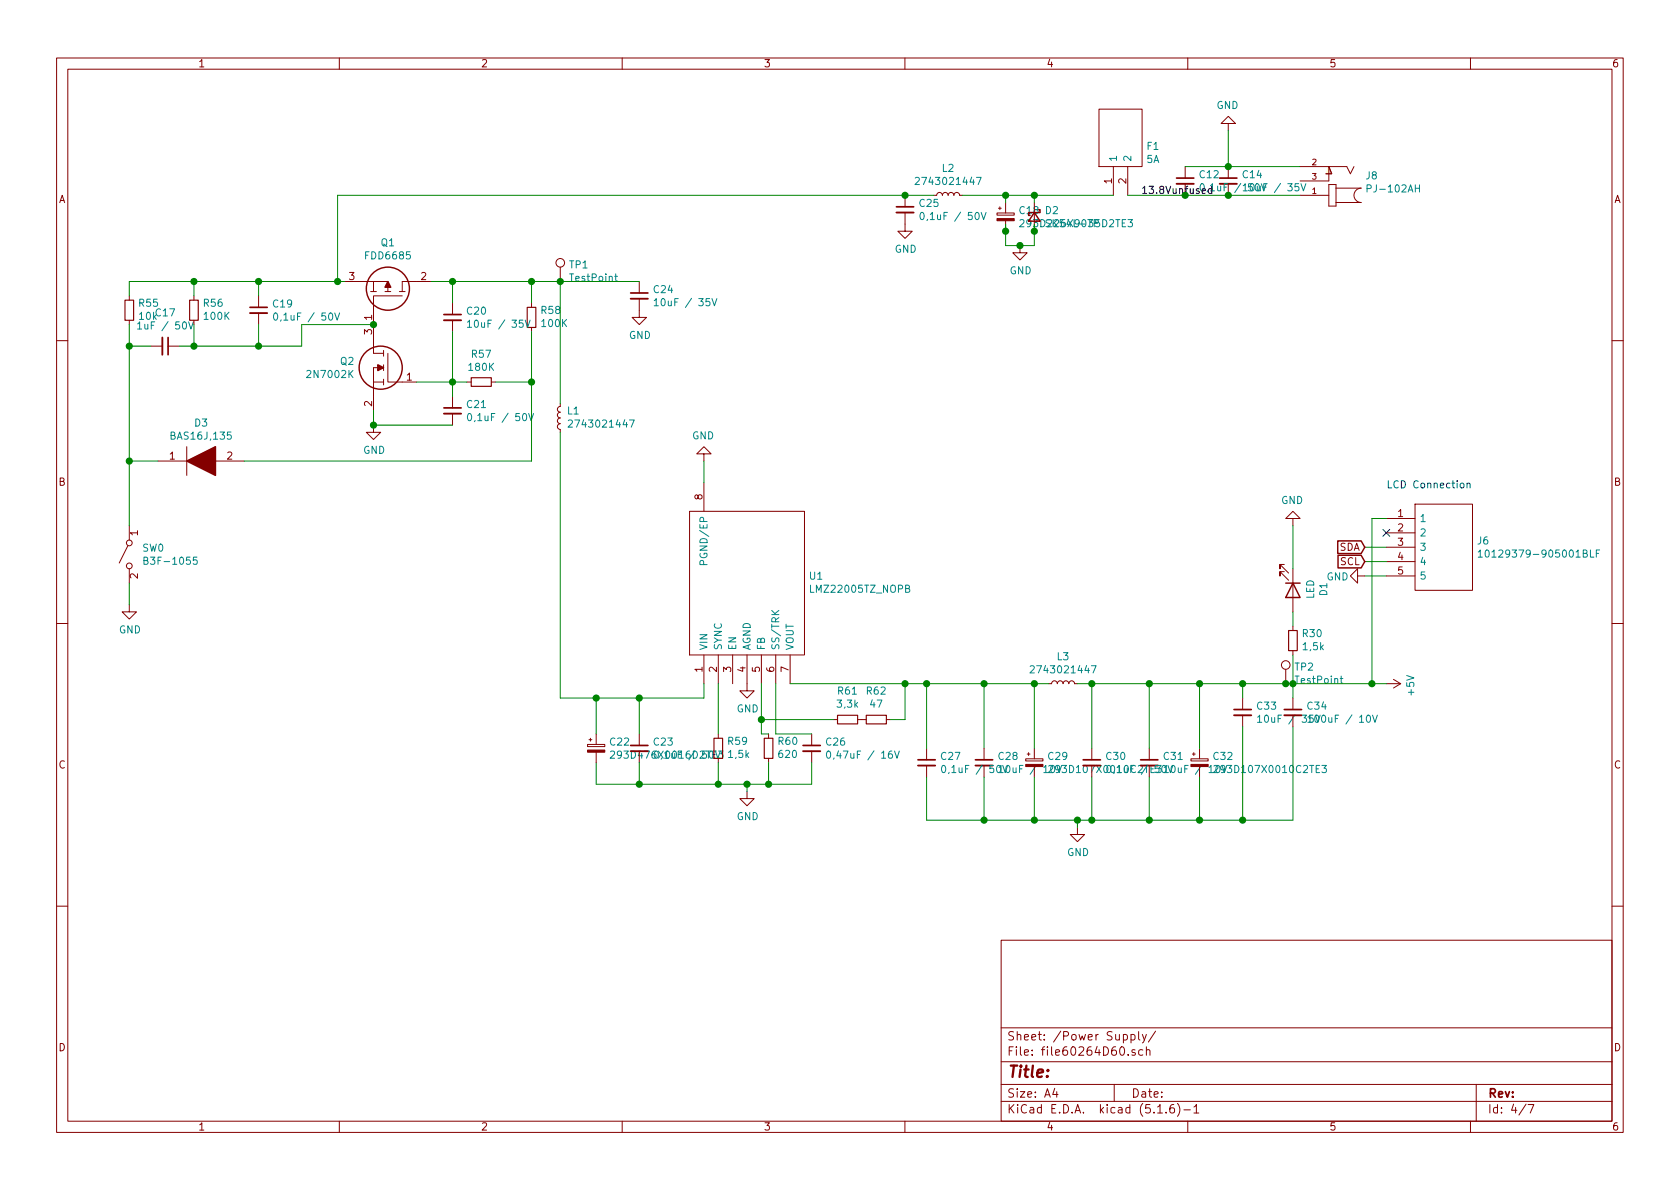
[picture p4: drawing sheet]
EESchema Schematic File Version 4
EELAYER 30 0
EELAYER END
$Descr A4 11693 8268
encoding utf-8
Sheet 4 7
Title ""
Date ""
Rev ""
Comp ""
Comment1 ""
Comment2 ""
Comment3 ""
Comment4 ""
$EndDescr
$Comp
L Device:LED D1
U 1 1
P 9000 4100
F 0 "D1" H 8993 4317 50  0000 C CNN
F 1 "LED" H 8993 4226 50  0000 C CNN
F 2 "LED_THT:LED_D5.0mm" H 9000 4100 50  0001 C CNN
F 3 "~" H 9000 4100 50  0001 C CNN
	1    9000 4100
	0    1    1    0   
$EndComp
$Comp
L SamacSys_Parts:65600001009 F1
U 1 1
P 7750 1350
F 0 "F1" V 8088 1122 50  0000 R CNN
F 1 "5A" V 7997 1122 50  0000 R CNN
F 2 "65600001009" H 8400 1450 50  0001 L CNN
F 3 "http://m.littelfuse.com/~/media/electronics/datasheets/fuse_blocks/littelfuse_fuse_block_656_datasheet.pdf.pdf" H 8400 1350 50  0001 L CNN
F 4 "Littelfuse 10A Base Mount Fuse Holder for mini Fuse, 250V" H 8400 1250 50  0001 L CNN "Description"
F 5 "12" H 8400 1150 50  0001 L CNN "Height"
F 6 "576-65600001009" H 8400 1050 50  0001 L CNN "Mouser Part Number"
F 7 "https://www.mouser.co.uk/ProductDetail/Littelfuse/65600001009/?qs=jPWcQx%2F5bayV8exo4hnGjg%3D%3D" H 8400 950 50  0001 L CNN "Mouser Price/Stock"
F 8 "LITTELFUSE" H 8400 850 50  0001 L CNN "Manufacturer_Name"
F 9 "65600001009" H 8400 750 50  0001 L CNN "Manufacturer_Part_Number"
	1    7750 1350
	0    -1   -1   0   
$EndComp
$Comp
L CUI_Devices:PJ-102AH J8
U 1 1
P 9250 1250
F 0 "J8" H 8998 1217 50  0000 R CNN
F 1 "PJ-102AH" H 8998 1308 50  0000 R CNN
F 2 "CUI_PJ-102AH" H 9250 1250 50  0001 L BNN
F 3 "" H 9250 1250 50  0001 L BNN
F 4 "Manufacturer recommendations" H 9250 1250 50  0001 L BNN "STANDARD"
F 5 "CUI INC" H 9250 1250 50  0001 L BNN "MANUFACTURER"
F 6 "1.02" H 9250 1250 50  0001 L BNN "PART_REV"
F 7 "CUI Devices" H 9250 1250 50  0001 C CNN "Manufacturer_Name"
F 8 "PJ-102AH" H 9250 1250 50  0001 C CNN "Manufacturer_Part_Number"
F 9 "490-PJ-102AH" H 9250 1250 50  0001 C CNN "Mouser Part Number"
	1    9250 1250
	-1   0    0    1   
$EndComp
Text Label 8450 1350 2    50   ~ 0
13.8Vunfused
$Comp
L Device:C_Small C12
U 1 1
P 8250 1250
F 0 "C12" H 8342 1296 50  0000 L CNN
F 1 "0,1uF / 50V" H 8342 1205 50  0000 L CNN
F 2 "Capacitor_SMD:C_0805_2012Metric_Pad1.15x1.40mm_HandSolder" H 8250 1250 50  0001 C CNN
F 3 "~" H 8250 1250 50  0001 C CNN
F 4 "C49678" H 8250 1250 50  0001 C CNN "LCSC"
F 5 "Samsung Electro-Mechanics" H 8250 1250 50  0001 C CNN "Manufacturer_Name"
F 6 "CL21B104KBCSFNC" H 8250 1250 50  0001 C CNN "Manufacturer_Part_Number"
F 7 "187-CL21B104KBCSFNC" H 8250 1250 50  0001 C CNN "Mouser Part Number"
	1    8250 1250
	1    0    0    -1  
$EndComp
$Comp
L Device:C_Small C14
U 1 1
P 8550 1250
F 0 "C14" H 8642 1296 50  0000 L CNN
F 1 "10uF / 35V" H 8642 1205 50  0000 L CNN
F 2 "Capacitor_SMD:C_0805_2012Metric_Pad1.15x1.40mm_HandSolder" H 8550 1250 50  0001 C CNN
F 3 "~" H 8550 1250 50  0001 C CNN
F 4 "Samsung Electro-Mechanics" H 8550 1250 50  0001 C CNN "Manufacturer_Name"
F 5 "CL21A106KAYNNNE" H 8550 1250 50  0001 C CNN "Manufacturer_Part_Number"
F 6 "187-CL21A106KAYNNNE" H 8550 1250 50  0001 C CNN "Mouser Part Number"
F 7 "C15850" H 8550 1250 50  0001 C CNN "LCSC"
	1    8550 1250
	1    0    0    -1  
$EndComp
$Comp
L Device:R_Small R30
U 1 1
P 9000 4450
F 0 "R30" H 8941 4404 50  0000 R CNN
F 1 "1,5k" H 8941 4495 50  0000 R CNN
F 2 "Resistor_SMD:R_0805_2012Metric_Pad1.15x1.40mm_HandSolder" H 9000 4450 50  0001 C CNN
F 3 "~" H 9000 4450 50  0001 C CNN
F 4 "C4310" H 9000 4450 50  0001 C CNN "LCSC"
F 5 "Vishay" H 9000 4450 50  0001 C CNN "Manufacturer_Name"
F 6 "CRCW08051K50FKEA" H 9000 4450 50  0001 C CNN "Manufacturer_Part_Number"
F 7 "71-CRCW0805-1.5K-E3" H 9000 4450 50  0001 C CNN "Mouser Part Number"
	1    9000 4450
	-1   0    0    1   
$EndComp
$Comp
L power:GND #PWR0153
U 1 1
P 9000 3650
F 0 "#PWR0153" H 9000 3400 50  0001 C CNN
F 1 "GND" H 9005 3477 50  0000 C CNN
F 2 "" H 9000 3650 50  0001 C CNN
F 3 "" H 9000 3650 50  0001 C CNN
	1    9000 3650
	-1   0    0    1   
$EndComp
$Comp
L Device:D_Schottky_Small D2
U 1 1
P 7200 1500
F 0 "D2" V 7154 1570 50  0000 L CNN
F 1 "SK54L-TP" V 7245 1570 50  0000 L CNN
F 2 "DIOM7959X262N" H 7700 1650 50  0001 L CNN
F 3 "" H 7700 1550 50  0001 L CNN
F 4 "Schottky Diodes & Rectifiers 40V, 5A" H 7700 1450 50  0001 L CNN "Description"
F 5 "2.62" H 7700 1350 50  0001 L CNN "Height"
F 6 "833-SK54L-TP" H 7700 1250 50  0001 L CNN "Mouser Part Number"
F 7 "https://www.mouser.co.uk/ProductDetail/Micro-Commercial-Components-MCC/SK54L-TP?qs=SdqRYZZ9IxBZuq1kv9ox2w%3D%3D" H 7700 1150 50  0001 L CNN "Mouser Price/Stock"
F 8 "Micro Commercial Components (MCC)" H 7700 1050 50  0001 L CNN "Manufacturer_Name"
F 9 "SK54L-TP" H 7700 950 50  0001 L CNN "Manufacturer_Part_Number"
	1    7200 1500
	0    1    1    0   
$EndComp
Wire Wire Line
	8250 1350 8550 1350
Connection ~ 8550 1350
Wire Wire Line
	8550 1350 9050 1350
Wire Wire Line
	7850 1350 8250 1350
Connection ~ 8250 1350
Wire Wire Line
	8250 1150 8550 1150
Wire Wire Line
	8550 1150 9050 1150
Connection ~ 8550 1150
$Comp
L power:GND #PWR0168
U 1 1
P 8550 900
F 0 "#PWR0168" H 8550 650 50  0001 C CNN
F 1 "GND" H 8555 727 50  0000 C CNN
F 2 "" H 8550 900 50  0001 C CNN
F 3 "" H 8550 900 50  0001 C CNN
	1    8550 900 
	-1   0    0    1   
$EndComp
Wire Wire Line
	8550 900  8550 1150
$Comp
L Device:CP_Small C18
U 1 1
P 7000 1500
F 0 "C18" H 7088 1546 50  0000 L CNN
F 1 "293D226X9035D2TE3" H 7088 1455 50  0000 L CNN
F 2 "CAPPM7343X310N" H 7350 1550 50  0001 L CNN
F 3 "http://www.vishay.com/doc?40002" H 7350 1450 50  0001 L CNN
F 4 "Solid Tantalum Surface Mount Chip Capacitors TANTAMOUNT(TM), Molded Case, Standard Industrial Grade" H 7350 1350 50  0001 L CNN "Description"
F 5 "3.1" H 7350 1250 50  0001 L CNN "Height"
F 6 "74-293D226X9035D2TE3" H 7350 1150 50  0001 L CNN "Mouser Part Number"
F 7 "https://www.mouser.co.uk/ProductDetail/Vishay-Sprague/293D226X9035D2TE3?qs=CH3Q5FKf4qA53jIcx1u4FA%3D%3D" H 7350 1050 50  0001 L CNN "Mouser Price/Stock"
F 8 "Vishay" H 7350 950 50  0001 L CNN "Manufacturer_Name"
F 9 "293D226X9035D2TE3" H 7350 850 50  0001 L CNN "Manufacturer_Part_Number"
F 10 "" H 7000 1500 50  0001 C CNN "LCSC"
	1    7000 1500
	1    0    0    -1  
$EndComp
$Comp
L power:GND #PWR0147
U 1 1
P 7100 1700
F 0 "#PWR0147" H 7100 1450 50  0001 C CNN
F 1 "GND" H 7105 1527 50  0000 C CNN
F 2 "" H 7100 1700 50  0001 C CNN
F 3 "" H 7100 1700 50  0001 C CNN
	1    7100 1700
	1    0    0    -1  
$EndComp
$Comp
L Device:L_Small L2
U 1 1
P 6600 1350
F 0 "L2" V 6785 1350 50  0000 C CNN
F 1 "2743021447" V 6694 1350 50  0000 C CNN
F 2 "2743021447" H 7250 1450 50  0001 L CNN
F 3 "" H 7250 1350 50  0001 L CNN
F 4 "Fair-Rite Ferrite Bead, 9.6 x 3.05 x 2.85mm (SMD), 56 impedance at 25 MHz, 95 impedance at 100 MHz" H 7250 1250 50  0001 L CNN "Description"
F 5 "3.05" H 7250 1150 50  0001 L CNN "Height"
F 6 "623-2743021447LF" H 7250 1050 50  0001 L CNN "Mouser Part Number"
F 7 "https://www.mouser.co.uk/ProductDetail/Fair-Rite/2743021447?qs=X2DWwR3nihDKojK28bsY%252Bw%3D%3D" H 7250 950 50  0001 L CNN "Mouser Price/Stock"
F 8 "Fair-Rite" H 7250 850 50  0001 L CNN "Manufacturer_Name"
F 9 "2743021447" H 7250 750 50  0001 L CNN "Manufacturer_Part_Number"
	1    6600 1350
	0    -1   -1   0   
$EndComp
Wire Wire Line
	6700 1350 7000 1350
Connection ~ 7000 1350
Wire Wire Line
	7200 1550 7200 1600
Wire Wire Line
	7000 1400 7000 1350
Wire Wire Line
	7000 1350 7200 1350
Wire Wire Line
	7200 1400 7200 1350
Connection ~ 7200 1350
Wire Wire Line
	7200 1350 7750 1350
Wire Wire Line
	7000 1700 7100 1700
Wire Wire Line
	7200 1600 7200 1700
Wire Wire Line
	7200 1700 7100 1700
Connection ~ 7200 1600
Connection ~ 7100 1700
Wire Wire Line
	7000 1550 7000 1600
Connection ~ 7000 1600
Wire Wire Line
	7000 1600 7000 1700
$Comp
L Device:C_Small C25
U 1 1
P 6300 1450
F 0 "C25" H 6392 1496 50  0000 L CNN
F 1 "0,1uF / 50V" H 6392 1405 50  0000 L CNN
F 2 "Capacitor_SMD:C_0805_2012Metric_Pad1.15x1.40mm_HandSolder" H 6300 1450 50  0001 C CNN
F 3 "~" H 6300 1450 50  0001 C CNN
F 4 "C49678" H 6300 1450 50  0001 C CNN "LCSC"
F 5 "Samsung Electro-Mechanics" H 6300 1450 50  0001 C CNN "Manufacturer_Name"
F 6 "CL21B104KBCSFNC" H 6300 1450 50  0001 C CNN "Manufacturer_Part_Number"
F 7 "187-CL21B104KBCSFNC" H 6300 1450 50  0001 C CNN "Mouser Part Number"
	1    6300 1450
	1    0    0    -1  
$EndComp
Wire Wire Line
	6300 1350 6500 1350
$Comp
L power:GND #PWR0169
U 1 1
P 6300 1550
F 0 "#PWR0169" H 6300 1300 50  0001 C CNN
F 1 "GND" H 6305 1377 50  0000 C CNN
F 2 "" H 6300 1550 50  0001 C CNN
F 3 "" H 6300 1550 50  0001 C CNN
	1    6300 1550
	1    0    0    -1  
$EndComp
$Comp
L SamacSys_Parts:FDD6685 Q1
U 1 1
P 2600 2250
F 0 "Q1" V 3167 2350 50  0000 C CNN
F 1 "FDD6685" V 3076 2350 50  0000 C CNN
F 2 "FQD1N80TM" H 3050 2200 50  0001 L CNN
F 3 "http://www.onsemi.com/pub/Collateral/FDD6685-D.PDF" H 3050 2100 50  0001 L CNN
F 4 "Fairchild FDD6685 P-channel MOSFET Transistor, 11 A, -30 V, 3-Pin TO-252" H 3050 2000 50  0001 L CNN "Description"
F 5 "2.39" H 3050 1900 50  0001 L CNN "Height"
F 6 "512-FDD6685" H 3050 1800 50  0001 L CNN "Mouser Part Number"
F 7 "https://www.mouser.co.uk/ProductDetail/ON-Semiconductor-Fairchild/FDD6685?qs=lOBONITtCKxDT3dikVb2%252Bg%3D%3D" H 3050 1700 50  0001 L CNN "Mouser Price/Stock"
F 8 "ON Semiconductor" H 3050 1600 50  0001 L CNN "Manufacturer_Name"
F 9 "FDD6685" H 3050 1500 50  0001 L CNN "Manufacturer_Part_Number"
F 10 "C10866" H 2600 2250 50  0001 C CNN "LCSC"
	1    2600 2250
	0    1    -1   0   
$EndComp
$Comp
L SamacSys_Parts:2N7002K Q2
U 1 1
P 2900 2650
F 0 "Q2" H 3330 2796 50  0000 L CNN
F 1 "2N7002K" H 3330 2705 50  0000 L CNN
F 2 "SOT95P240X120-3N" H 3350 2600 50  0001 L CNN
F 3 "https://componentsearchengine.com/Datasheets/2/2N7002K.pdf" H 3350 2500 50  0001 L CNN
F 4 "MOSFET, Fairchild, 2N7002K Fairchild 2N7002K N-channel MOSFET Transistor, 0.3 A, 60 V, 3-Pin SOT-23" H 3350 2400 50  0001 L CNN "Description"
F 5 "1.2" H 3350 2300 50  0001 L CNN "Height"
F 6 "512-2N7002K" H 3350 2200 50  0001 L CNN "Mouser Part Number"
F 7 "https://www.mouser.co.uk/ProductDetail/ON-Semiconductor/2N7002K/?qs=iS%252BvaFGfLorx0keKeEIrfg%3D%3D" H 3350 2100 50  0001 L CNN "Mouser Price/Stock"
F 8 "ON Semiconductor" H 3350 2000 50  0001 L CNN "Manufacturer_Name"
F 9 "2N7002K" H 3350 1900 50  0001 L CNN "Manufacturer_Part_Number"
F 10 "C116584" H 2900 2650 50  0001 C CNN "LCSC"
	1    2900 2650
	-1   0    0    -1  
$EndComp
$Comp
L power:GND #PWR0170
U 1 1
P 2600 2950
F 0 "#PWR0170" H 2600 2700 50  0001 C CNN
F 1 "GND" H 2605 2777 50  0000 C CNN
F 2 "" H 2600 2950 50  0001 C CNN
F 3 "" H 2600 2950 50  0001 C CNN
	1    2600 2950
	1    0    0    -1  
$EndComp
Wire Wire Line
	2600 2950 2600 2850
$Comp
L Device:C_Small C21
U 1 1
P 3150 2850
F 0 "C21" H 3242 2896 50  0000 L CNN
F 1 "0,1uF / 50V" H 3242 2805 50  0000 L CNN
F 2 "Capacitor_SMD:C_0805_2012Metric_Pad1.15x1.40mm_HandSolder" H 3150 2850 50  0001 C CNN
F 3 "~" H 3150 2850 50  0001 C CNN
F 4 "C49678" H 3150 2850 50  0001 C CNN "LCSC"
F 5 "Samsung Electro-Mechanics" H 3150 2850 50  0001 C CNN "Manufacturer_Name"
F 6 "CL21B104KBCSFNC" H 3150 2850 50  0001 C CNN "Manufacturer_Part_Number"
F 7 "187-CL21B104KBCSFNC" H 3150 2850 50  0001 C CNN "Mouser Part Number"
	1    3150 2850
	1    0    0    -1  
$EndComp
$Comp
L Device:R_Small R57
U 1 1
P 3350 2650
F 0 "R57" V 3154 2650 50  0000 C CNN
F 1 "180K" V 3245 2650 50  0000 C CNN
F 2 "Resistor_SMD:R_0805_2012Metric_Pad1.15x1.40mm_HandSolder" H 3350 2650 50  0001 C CNN
F 3 "~" H 3350 2650 50  0001 C CNN
F 4 "C17501" H 3350 2650 50  0001 C CNN "LCSC"
F 5 "Vishay" H 3350 2650 50  0001 C CNN "Manufacturer_Name"
F 6 "CRCW0805180KFKEAC" H 3350 2650 50  0001 C CNN "Manufacturer_Part_Number"
F 7 "71-CRCW0805180KFKEAC" H 3350 2650 50  0001 C CNN "Mouser Part Number"
	1    3350 2650
	0    1    1    0   
$EndComp
$Comp
L Device:C_Small C20
U 1 1
P 3150 2200
F 0 "C20" H 3242 2246 50  0000 L CNN
F 1 "10uF / 35V" H 3242 2155 50  0000 L CNN
F 2 "Capacitor_SMD:C_0805_2012Metric_Pad1.15x1.40mm_HandSolder" H 3150 2200 50  0001 C CNN
F 3 "~" H 3150 2200 50  0001 C CNN
F 4 "Samsung Electro-Mechanics" H 3150 2200 50  0001 C CNN "Manufacturer_Name"
F 5 "CL21A106KAYNNNE" H 3150 2200 50  0001 C CNN "Manufacturer_Part_Number"
F 6 "187-CL21A106KAYNNNE" H 3150 2200 50  0001 C CNN "Mouser Part Number"
F 7 "C15850" H 3150 2200 50  0001 C CNN "LCSC"
	1    3150 2200
	1    0    0    -1  
$EndComp
Connection ~ 3150 2650
Wire Wire Line
	3150 2650 3150 2750
Wire Wire Line
	3150 2300 3150 2650
Wire Wire Line
	3150 2650 2900 2650
Wire Wire Line
	3150 2100 3150 1950
Wire Wire Line
	3150 1950 3000 1950
Wire Wire Line
	3150 2950 2600 2950
Connection ~ 2600 2950
Wire Wire Line
	3250 2650 3150 2650
$Comp
L Device:R_Small R58
U 1 1
P 3700 2200
F 0 "R58" H 3641 2154 50  0000 R CNN
F 1 "100K" H 3641 2245 50  0000 R CNN
F 2 "Resistor_SMD:R_0805_2012Metric_Pad1.15x1.40mm_HandSolder" H 3700 2200 50  0001 C CNN
F 3 "~" H 3700 2200 50  0001 C CNN
F 4 "C17407" H 3700 2200 50  0001 C CNN "LCSC"
F 5 "Vishay" H 3700 2200 50  0001 C CNN "Manufacturer_Name"
F 6 "CRCW0805100KFKEAC" H 3700 2200 50  0001 C CNN "Manufacturer_Part_Number"
F 7 "71-CRCW0805100KFKEAC" H 3700 2200 50  0001 C CNN "Mouser Part Number"
	1    3700 2200
	-1   0    0    1   
$EndComp
Wire Wire Line
	3700 2100 3700 1950
Wire Wire Line
	3700 1950 3150 1950
Connection ~ 3150 1950
$Comp
L Connector:TestPoint TP1
U 1 1
P 3900 1950
F 0 "TP1" H 3958 2068 50  0000 L CNN
F 1 "TestPoint" H 3958 1977 50  0000 L CNN
F 2 "TestPoint:TestPoint_Pad_D3.0mm" H 4100 1950 50  0001 C CNN
F 3 "~" H 4100 1950 50  0001 C CNN
	1    3900 1950
	1    0    0    -1  
$EndComp
Wire Wire Line
	3700 1950 3900 1950
Connection ~ 3700 1950
Connection ~ 6300 1350
Wire Wire Line
	2350 1950 2400 1950
Wire Wire Line
	3700 2300 3700 2650
Wire Wire Line
	3700 2650 3450 2650
Wire Wire Line
	3700 2650 3700 3200
Connection ~ 3700 2650
$Comp
L power:GND #PWR0171
U 1 1
P 900 4200
F 0 "#PWR0171" H 900 3950 50  0001 C CNN
F 1 "GND" H 905 4027 50  0000 C CNN
F 2 "" H 900 4200 50  0001 C CNN
F 3 "" H 900 4200 50  0001 C CNN
	1    900  4200
	1    0    0    -1  
$EndComp
$Comp
L SamacSys_Parts:BAS16J,135 D3
U 1 1
P 1100 3200
F 0 "D3" H 1400 3467 50  0000 C CNN
F 1 "BAS16J,135" H 1400 3376 50  0000 C CNN
F 2 "SODFL2512X80N" H 1550 3200 50  0001 L CNN
F 3 "" H 1550 3100 50  0001 L CNN
F 4 "Diodes - General Purpose, Power, Switching Switching Diodes 1.5pF 550mW" H 1550 3000 50  0001 L CNN "Description"
F 5 "0.8" H 1550 2900 50  0001 L CNN "Height"
F 6 "771-BAS16J135" H 1550 2800 50  0001 L CNN "Mouser Part Number"
F 7 "https://www.mouser.co.uk/ProductDetail/Nexperia/BAS16J135/?qs=0kdNCY%252BdvEBmRfM%2FRnS0TQ%3D%3D" H 1550 2700 50  0001 L CNN "Mouser Price/Stock"
F 8 "Nexperia" H 1550 2600 50  0001 L CNN "Manufacturer_Name"
F 9 "BAS16J,135" H 1550 2500 50  0001 L CNN "Manufacturer_Part_Number"
	1    1100 3200
	1    0    0    -1  
$EndComp
Wire Wire Line
	1100 3200 900  3200
Wire Wire Line
	900  3200 900  3650
Connection ~ 2600 2250
Connection ~ 900  3200
$Comp
L Device:R_Small R55
U 1 1
P 900 2150
F 0 "R55" H 841 2104 50  0000 R CNN
F 1 "10k" H 841 2195 50  0000 R CNN
F 2 "Resistor_SMD:R_0805_2012Metric_Pad1.15x1.40mm_HandSolder" H 900 2150 50  0001 C CNN
F 3 "~" H 900 2150 50  0001 C CNN
F 4 "C17414" H 900 2150 50  0001 C CNN "LCSC"
F 5 "Vishay" H 900 2150 50  0001 C CNN "Manufacturer_Name"
F 6 "CRCW080510K0FKEAC" H 900 2150 50  0001 C CNN "Manufacturer_Part_Number"
F 7 "71-CRCW080510K0FKEAC" H 900 2150 50  0001 C CNN "Mouser Part Number"
	1    900  2150
	-1   0    0    1   
$EndComp
Wire Wire Line
	900  2250 900  2400
$Comp
L Device:R_Small R56
U 1 1
P 1350 2150
F 0 "R56" H 1291 2104 50  0000 R CNN
F 1 "100K" H 1291 2195 50  0000 R CNN
F 2 "Resistor_SMD:R_0805_2012Metric_Pad1.15x1.40mm_HandSolder" H 1350 2150 50  0001 C CNN
F 3 "~" H 1350 2150 50  0001 C CNN
F 4 "C17407" H 1350 2150 50  0001 C CNN "LCSC"
F 5 "Vishay" H 1350 2150 50  0001 C CNN "Manufacturer_Name"
F 6 "CRCW0805100KFKEAC" H 1350 2150 50  0001 C CNN "Manufacturer_Part_Number"
F 7 "71-CRCW0805100KFKEAC" H 1350 2150 50  0001 C CNN "Mouser Part Number"
	1    1350 2150
	-1   0    0    1   
$EndComp
$Comp
L Device:C_Small C19
U 1 1
P 1800 2150
F 0 "C19" H 1892 2196 50  0000 L CNN
F 1 "0,1uF / 50V" H 1892 2105 50  0000 L CNN
F 2 "Capacitor_SMD:C_0805_2012Metric_Pad1.15x1.40mm_HandSolder" H 1800 2150 50  0001 C CNN
F 3 "~" H 1800 2150 50  0001 C CNN
F 4 "C49678" H 1800 2150 50  0001 C CNN "LCSC"
F 5 "Samsung Electro-Mechanics" H 1800 2150 50  0001 C CNN "Manufacturer_Name"
F 6 "CL21B104KBCSFNC" H 1800 2150 50  0001 C CNN "Manufacturer_Part_Number"
F 7 "187-CL21B104KBCSFNC" H 1800 2150 50  0001 C CNN "Mouser Part Number"
	1    1800 2150
	1    0    0    -1  
$EndComp
Wire Wire Line
	1350 2250 1350 2400
Wire Wire Line
	1350 2400 1250 2400
Connection ~ 900  2400
Wire Wire Line
	900  2400 900  3200
$Comp
L Device:C_Small C17
U 1 1
P 1150 2400
F 0 "C17" V 1379 2400 50  0000 C CNN
F 1 "1uF / 50V" V 1288 2400 50  0000 C CNN
F 2 "Capacitor_SMD:C_0805_2012Metric_Pad1.15x1.40mm_HandSolder" H 1150 2400 50  0001 C CNN
F 3 "~" H 1150 2400 50  0001 C CNN
F 4 "C28323" H 1150 2400 50  0001 C CNN "LCSC"
F 5 "Samsung Electro-Mechanics" H 1150 2400 50  0001 C CNN "Manufacturer_Name"
F 6 "CL21B105KBFNNNE" H 1150 2400 50  0001 C CNN "Manufacturer_Part_Number"
F 7 "187-CL21B105KBFNNNE" H 1150 2400 50  0001 C CNN "Mouser Part Number"
	1    1150 2400
	0    1    -1   0   
$EndComp
Wire Wire Line
	1050 2400 900  2400
Wire Wire Line
	2100 2250 2100 2400
Wire Wire Line
	2100 2400 1800 2400
Wire Wire Line
	2100 2250 2600 2250
Connection ~ 1350 2400
Wire Wire Line
	1800 2250 1800 2400
Connection ~ 1800 2400
Wire Wire Line
	1800 2400 1350 2400
Wire Wire Line
	2350 1950 1800 1950
Connection ~ 2350 1950
Wire Wire Line
	900  1950 900  2050
Wire Wire Line
	1800 2050 1800 1950
Connection ~ 1800 1950
Wire Wire Line
	1800 1950 1350 1950
Wire Wire Line
	1350 2050 1350 1950
Connection ~ 1350 1950
Wire Wire Line
	1350 1950 900  1950
Wire Wire Line
	1700 3200 3700 3200
$Comp
L Device:C_Small C24
U 1 1
P 4450 2050
F 0 "C24" H 4542 2096 50  0000 L CNN
F 1 "10uF / 35V" H 4542 2005 50  0000 L CNN
F 2 "Capacitor_SMD:C_0805_2012Metric_Pad1.15x1.40mm_HandSolder" H 4450 2050 50  0001 C CNN
F 3 "~" H 4450 2050 50  0001 C CNN
F 4 "Samsung Electro-Mechanics" H 4450 2050 50  0001 C CNN "Manufacturer_Name"
F 5 "CL21A106KAYNNNE" H 4450 2050 50  0001 C CNN "Manufacturer_Part_Number"
F 6 "187-CL21A106KAYNNNE" H 4450 2050 50  0001 C CNN "Mouser Part Number"
F 7 "C15850" H 4450 2050 50  0001 C CNN "LCSC"
	1    4450 2050
	1    0    0    -1  
$EndComp
$Comp
L power:GND #PWR0172
U 1 1
P 4450 2150
F 0 "#PWR0172" H 4450 1900 50  0001 C CNN
F 1 "GND" H 4455 1977 50  0000 C CNN
F 2 "" H 4450 2150 50  0001 C CNN
F 3 "" H 4450 2150 50  0001 C CNN
	1    4450 2150
	1    0    0    -1  
$EndComp
Wire Wire Line
	4450 1950 3900 1950
Connection ~ 3900 1950
$Comp
L Device:L_Small L3
U 1 1
P 7400 4750
F 0 "L3" V 7585 4750 50  0000 C CNN
F 1 "2743021447" V 7494 4750 50  0000 C CNN
F 2 "2743021447" H 8050 4850 50  0001 L CNN
F 3 "" H 8050 4750 50  0001 L CNN
F 4 "Fair-Rite Ferrite Bead, 9.6 x 3.05 x 2.85mm (SMD), 56 impedance at 25 MHz, 95 impedance at 100 MHz" H 8050 4650 50  0001 L CNN "Description"
F 5 "3.05" H 8050 4550 50  0001 L CNN "Height"
F 6 "623-2743021447LF" H 8050 4450 50  0001 L CNN "Mouser Part Number"
F 7 "https://www.mouser.co.uk/ProductDetail/Fair-Rite/2743021447?qs=X2DWwR3nihDKojK28bsY%252Bw%3D%3D" H 8050 4350 50  0001 L CNN "Mouser Price/Stock"
F 8 "Fair-Rite" H 8050 4250 50  0001 L CNN "Manufacturer_Name"
F 9 "2743021447" H 8050 4150 50  0001 L CNN "Manufacturer_Part_Number"
	1    7400 4750
	0    -1   -1   0   
$EndComp
Wire Wire Line
	3900 1950 3900 2800
$Comp
L Device:C_Small C23
U 1 1
P 4450 5200
F 0 "C23" H 4542 5246 50  0000 L CNN
F 1 "0,1uF / 50V" H 4542 5155 50  0000 L CNN
F 2 "Capacitor_SMD:C_0805_2012Metric_Pad1.15x1.40mm_HandSolder" H 4450 5200 50  0001 C CNN
F 3 "~" H 4450 5200 50  0001 C CNN
F 4 "C49678" H 4450 5200 50  0001 C CNN "LCSC"
F 5 "Samsung Electro-Mechanics" H 4450 5200 50  0001 C CNN "Manufacturer_Name"
F 6 "CL21B104KBCSFNC" H 4450 5200 50  0001 C CNN "Manufacturer_Part_Number"
F 7 "187-CL21B104KBCSFNC" H 4450 5200 50  0001 C CNN "Mouser Part Number"
	1    4450 5200
	1    0    0    -1  
$EndComp
Wire Wire Line
	3900 3000 3900 4850
Wire Wire Line
	3900 4850 4150 4850
Connection ~ 4150 4850
Wire Wire Line
	4150 4850 4450 4850
Wire Wire Line
	4150 5300 4150 5450
Wire Wire Line
	4450 5300 4450 5450
Wire Wire Line
	4150 4850 4150 5100
Wire Wire Line
	4450 4850 4450 5100
$Comp
L Device:C_Small C30
U 1 1
P 7600 5300
F 0 "C30" H 7692 5346 50  0000 L CNN
F 1 "0,1uF / 50V" H 7692 5255 50  0000 L CNN
F 2 "Capacitor_SMD:C_0805_2012Metric_Pad1.15x1.40mm_HandSolder" H 7600 5300 50  0001 C CNN
F 3 "~" H 7600 5300 50  0001 C CNN
F 4 "C49678" H 7600 5300 50  0001 C CNN "LCSC"
F 5 "Samsung Electro-Mechanics" H 7600 5300 50  0001 C CNN "Manufacturer_Name"
F 6 "CL21B104KBCSFNC" H 7600 5300 50  0001 C CNN "Manufacturer_Part_Number"
F 7 "187-CL21B104KBCSFNC" H 7600 5300 50  0001 C CNN "Mouser Part Number"
	1    7600 5300
	1    0    0    -1  
$EndComp
$Comp
L Device:C_Small C31
U 1 1
P 8000 5300
F 0 "C31" H 8092 5346 50  0000 L CNN
F 1 "10uF / 10V" H 8092 5255 50  0000 L CNN
F 2 "Capacitor_SMD:C_0805_2012Metric_Pad1.15x1.40mm_HandSolder" H 8000 5300 50  0001 C CNN
F 3 "~" H 8000 5300 50  0001 C CNN
F 4 "C15850" H 8000 5300 50  0001 C CNN "LCSC"
F 5 "Samsung Electro-Mechanics" H 8000 5300 50  0001 C CNN "Manufacturer_Name"
F 6 "CL21A106MPFNNNE" H 8000 5300 50  0001 C CNN "Manufacturer_Part_Number"
F 7 "187-CL21A106MPFNNNE" H 8000 5300 50  0001 C CNN "Mouser Part Number"
	1    8000 5300
	1    0    0    -1  
$EndComp
Wire Wire Line
	7600 5200 7600 4750
Wire Wire Line
	8000 5200 8000 4750
Wire Wire Line
	8350 5200 8350 4750
$Comp
L Device:C_Small C27
U 1 1
P 6450 5300
F 0 "C27" H 6542 5346 50  0000 L CNN
F 1 "0,1uF / 50V" H 6542 5255 50  0000 L CNN
F 2 "Capacitor_SMD:C_0805_2012Metric_Pad1.15x1.40mm_HandSolder" H 6450 5300 50  0001 C CNN
F 3 "~" H 6450 5300 50  0001 C CNN
F 4 "C49678" H 6450 5300 50  0001 C CNN "LCSC"
F 5 "Samsung Electro-Mechanics" H 6450 5300 50  0001 C CNN "Manufacturer_Name"
F 6 "CL21B104KBCSFNC" H 6450 5300 50  0001 C CNN "Manufacturer_Part_Number"
F 7 "187-CL21B104KBCSFNC" H 6450 5300 50  0001 C CNN "Mouser Part Number"
	1    6450 5300
	1    0    0    -1  
$EndComp
$Comp
L Device:C_Small C28
U 1 1
P 6850 5300
F 0 "C28" H 6942 5346 50  0000 L CNN
F 1 "10uF / 10V" H 6942 5255 50  0000 L CNN
F 2 "Capacitor_SMD:C_0805_2012Metric_Pad1.15x1.40mm_HandSolder" H 6850 5300 50  0001 C CNN
F 3 "~" H 6850 5300 50  0001 C CNN
F 4 "C15850" H 6850 5300 50  0001 C CNN "LCSC"
F 5 "Samsung Electro-Mechanics" H 6850 5300 50  0001 C CNN "Manufacturer_Name"
F 6 "CL21A106MPFNNNE" H 6850 5300 50  0001 C CNN "Manufacturer_Part_Number"
F 7 "187-CL21A106MPFNNNE" H 6850 5300 50  0001 C CNN "Mouser Part Number"
	1    6850 5300
	1    0    0    -1  
$EndComp
$Comp
L Device:CP_Small C29
U 1 1
P 7200 5300
F 0 "C29" H 7288 5346 50  0000 L CNN
F 1 "293D107X0010C2TE3" H 7288 5255 50  0000 L CNN
F 2 "CAPPM6032X280N" H 7550 5350 50  0001 L CNN
F 3 "http://www.vishay.com/doc?40002" H 7550 5250 50  0001 L CNN
F 4 "Solid Tantalum Surface Mount Chip Capacitors TANTAMOUNT(TM), Molded Case, Standard Industrial Grade" H 7550 5150 50  0001 L CNN "Description"
F 5 "2.8" H 7550 5050 50  0001 L CNN "Height"
F 6 "74-293D107X0010C2TE3" H 7550 4950 50  0001 L CNN "Mouser Part Number"
F 7 "https://www.mouser.co.uk/ProductDetail/Vishay-Sprague/293D107X0010C2TE3?qs=N31o%252Bt096gvuicCGzGj0%2FQ%3D%3D" H 7550 4850 50  0001 L CNN "Mouser Price/Stock"
F 8 "Vishay" H 7550 4750 50  0001 L CNN "Manufacturer_Name"
F 9 "293D107X0010C2TE3" H 7550 4650 50  0001 L CNN "Manufacturer_Part_Number"
F 10 "" H 7200 5300 50  0001 C CNN "LCSC"
	1    7200 5300
	1    0    0    -1  
$EndComp
Wire Wire Line
	6450 5200 6450 4750
Wire Wire Line
	6850 5200 6850 4750
Wire Wire Line
	6450 5400 6450 5700
Wire Wire Line
	6450 5700 6850 5700
Wire Wire Line
	8350 5700 8350 5400
Wire Wire Line
	8000 5400 8000 5700
Connection ~ 8000 5700
Wire Wire Line
	8000 5700 8350 5700
Wire Wire Line
	7600 5400 7600 5700
Connection ~ 7600 5700
Wire Wire Line
	7600 5700 8000 5700
Wire Wire Line
	7200 5400 7200 5700
Connection ~ 7200 5700
Wire Wire Line
	7200 5700 7500 5700
Wire Wire Line
	6850 5400 6850 5700
Connection ~ 6850 5700
Wire Wire Line
	6850 5700 7200 5700
Wire Wire Line
	7500 4750 7600 4750
Connection ~ 7600 4750
Wire Wire Line
	7600 4750 8000 4750
Connection ~ 8000 4750
Wire Wire Line
	8000 4750 8350 4750
$Comp
L Device:C_Small C33
U 1 1
P 8650 4950
F 0 "C33" H 8742 4996 50  0000 L CNN
F 1 "10uF / 35V" H 8742 4905 50  0000 L CNN
F 2 "Capacitor_SMD:C_0805_2012Metric_Pad1.15x1.40mm_HandSolder" H 8650 4950 50  0001 C CNN
F 3 "~" H 8650 4950 50  0001 C CNN
F 4 "Samsung Electro-Mechanics" H 8650 4950 50  0001 C CNN "Manufacturer_Name"
F 5 "CL21A106KAYNNNE" H 8650 4950 50  0001 C CNN "Manufacturer_Part_Number"
F 6 "187-CL21A106KAYNNNE" H 8650 4950 50  0001 C CNN "Mouser Part Number"
F 7 "C15850" H 8650 4950 50  0001 C CNN "LCSC"
	1    8650 4950
	1    0    0    -1  
$EndComp
$Comp
L Device:C_Small C34
U 1 1
P 9000 4950
F 0 "C34" H 9092 4996 50  0000 L CNN
F 1 "100uF / 10V" H 9092 4905 50  0000 L CNN
F 2 "Capacitor_SMD:C_1206_3216Metric_Pad1.42x1.75mm_HandSolder" H 9000 4950 50  0001 C CNN
F 3 "~" H 9000 4950 50  0001 C CNN
F 4 "C84455" H 9000 4950 50  0001 C CNN "LCSC"
F 5 "Murata Electronics" H 9000 4950 50  0001 C CNN "Manufacturer_Name"
F 6 "GRM32ER61A107ME20L" H 9000 4950 50  0001 C CNN "Manufacturer_Part_Number"
F 7 "81-GRM32ER61A107ME0L" H 9000 4950 50  0001 C CNN "Mouser Part Number"
	1    9000 4950
	1    0    0    -1  
$EndComp
Wire Wire Line
	8350 4750 8650 4750
Wire Wire Line
	9000 4750 9000 4850
Connection ~ 8350 4750
Wire Wire Line
	8650 4850 8650 4750
Connection ~ 8650 4750
Wire Wire Line
	8650 4750 8950 4750
Wire Wire Line
	8650 5050 8650 5700
Wire Wire Line
	8650 5700 8350 5700
Connection ~ 8350 5700
Wire Wire Line
	9000 5050 9000 5700
Wire Wire Line
	9000 5700 8650 5700
Connection ~ 8650 5700
$Comp
L Connector:TestPoint TP2
U 1 1
P 8950 4750
F 0 "TP2" H 9008 4868 50  0000 L CNN
F 1 "TestPoint" H 9008 4777 50  0000 L CNN
F 2 "TestPoint:TestPoint_Pad_D3.0mm" H 9150 4750 50  0001 C CNN
F 3 "~" H 9150 4750 50  0001 C CNN
	1    8950 4750
	1    0    0    -1  
$EndComp
Connection ~ 8950 4750
Wire Wire Line
	8950 4750 9000 4750
$Comp
L power:+5V #PWR0174
U 1 1
P 9650 4750
F 0 "#PWR0174" H 9650 4600 50  0001 C CNN
F 1 "+5V" H 9665 4923 50  0000 C CNN
F 2 "" H 9650 4750 50  0001 C CNN
F 3 "" H 9650 4750 50  0001 C CNN
	1    9650 4750
	0    1    1    0   
$EndComp
Connection ~ 9000 4750
Wire Wire Line
	9000 4750 9000 4550
Wire Wire Line
	9000 4350 9000 4250
Wire Wire Line
	9000 3950 9000 3650
Wire Wire Line
	2350 1350 6300 1350
Wire Wire Line
	2350 1350 2350 1950
$Comp
L power:GND #PWR0148
U 1 1
P 4900 3200
F 0 "#PWR0148" H 4900 2950 50  0001 C CNN
F 1 "GND" H 4905 3027 50  0000 C CNN
F 2 "" H 4900 3200 50  0001 C CNN
F 3 "" H 4900 3200 50  0001 C CNN
	1    4900 3200
	-1   0    0    1   
$EndComp
Wire Wire Line
	4900 3200 4900 3350
Wire Wire Line
	900  4200 900  4050
Wire Wire Line
	7200 5200 7200 4750
Connection ~ 7200 4750
Wire Wire Line
	7200 4750 7300 4750
Connection ~ 6850 4750
Wire Wire Line
	6850 4750 7200 4750
Wire Wire Line
	6450 4750 6850 4750
$Comp
L power:GND #PWR0152
U 1 1
P 7500 5750
F 0 "#PWR0152" H 7500 5500 50  0001 C CNN
F 1 "GND" H 7505 5577 50  0000 C CNN
F 2 "" H 7500 5750 50  0001 C CNN
F 3 "" H 7500 5750 50  0001 C CNN
	1    7500 5750
	1    0    0    -1  
$EndComp
Wire Wire Line
	7500 5750 7500 5700
Connection ~ 7500 5700
Wire Wire Line
	7500 5700 7600 5700
Wire Wire Line
	4150 5450 4450 5450
$Comp
L Device:L_Small L1
U 1 1
P 3900 2900
F 0 "L1" H 3856 2854 50  0000 R CNN
F 1 "2743021447" H 3856 2945 50  0000 R CNN
F 2 "2743021447" H 4550 3000 50  0001 L CNN
F 3 "" H 4550 2900 50  0001 L CNN
F 4 "Fair-Rite Ferrite Bead, 9.6 x 3.05 x 2.85mm (SMD), 56 impedance at 25 MHz, 95 impedance at 100 MHz" H 4550 2800 50  0001 L CNN "Description"
F 5 "3.05" H 4550 2700 50  0001 L CNN "Height"
F 6 "623-2743021447LF" H 4550 2600 50  0001 L CNN "Mouser Part Number"
F 7 "https://www.mouser.co.uk/ProductDetail/Fair-Rite/2743021447?qs=X2DWwR3nihDKojK28bsY%252Bw%3D%3D" H 4550 2500 50  0001 L CNN "Mouser Price/Stock"
F 8 "Fair-Rite" H 4550 2400 50  0001 L CNN "Manufacturer_Name"
F 9 "2743021447" H 4550 2300 50  0001 L CNN "Manufacturer_Part_Number"
	1    3900 2900
	-1   0    0    1   
$EndComp
$Comp
L Device:CP_Small C32
U 1 1
P 8350 5300
F 0 "C32" H 8438 5346 50  0000 L CNN
F 1 "293D107X0010C2TE3" H 8438 5255 50  0000 L CNN
F 2 "CAPPM6032X280N" H 8700 5350 50  0001 L CNN
F 3 "http://www.vishay.com/doc?40002" H 8700 5250 50  0001 L CNN
F 4 "Solid Tantalum Surface Mount Chip Capacitors TANTAMOUNT(TM), Molded Case, Standard Industrial Grade" H 8700 5150 50  0001 L CNN "Description"
F 5 "2.8" H 8700 5050 50  0001 L CNN "Height"
F 6 "74-293D107X0010C2TE3" H 8700 4950 50  0001 L CNN "Mouser Part Number"
F 7 "https://www.mouser.co.uk/ProductDetail/Vishay-Sprague/293D107X0010C2TE3?qs=N31o%252Bt096gvuicCGzGj0%2FQ%3D%3D" H 8700 4850 50  0001 L CNN "Mouser Price/Stock"
F 8 "Vishay" H 8700 4750 50  0001 L CNN "Manufacturer_Name"
F 9 "293D107X0010C2TE3" H 8700 4650 50  0001 L CNN "Manufacturer_Part_Number"
F 10 "" H 8350 5300 50  0001 C CNN "LCSC"
	1    8350 5300
	1    0    0    -1  
$EndComp
$Comp
L Device:CP_Small C22
U 1 1
P 4150 5200
F 0 "C22" H 4238 5246 50  0000 L CNN
F 1 "293D476X0016D2TE3" H 4238 5155 50  0000 L CNN
F 2 "CAPPM7343X310N" H 4500 5250 50  0001 L CNN
F 3 "http://www.mouser.com/datasheet/2/427/293d-239871.pdf" H 4500 5150 50  0001 L CNN
F 4 "Solid Tantalum Surface Mount Chip Capacitors TANTAMOUNT(TM), Molded Case, Standard Industrial Grade" H 4500 5050 50  0001 L CNN "Description"
F 5 "3.1" H 4500 4950 50  0001 L CNN "Height"
F 6 "74-293D476X0016D2TE3" H 4500 4850 50  0001 L CNN "Mouser Part Number"
F 7 "https://www.mouser.com/Search/Refine.aspx?Keyword=74-293D476X0016D2TE3" H 4500 4750 50  0001 L CNN "Mouser Price/Stock"
F 8 "Vishay" H 4500 4650 50  0001 L CNN "Manufacturer_Name"
F 9 "293D476X0016D2TE3" H 4500 4550 50  0001 L CNN "Manufacturer_Part_Number"
F 10 "" H 4150 5200 50  0001 C CNN "LCSC"
	1    4150 5200
	1    0    0    -1  
$EndComp
Wire Wire Line
	6300 4750 6450 4750
Wire Wire Line
	6300 5000 6300 4750
Wire Wire Line
	6200 5000 6300 5000
Connection ~ 6300 4750
Wire Wire Line
	5500 4750 6300 4750
Wire Wire Line
	5400 5100 5400 4750
Wire Wire Line
	5650 5100 5400 5100
Wire Wire Line
	5300 5000 5300 5100
Wire Wire Line
	5800 5000 5300 5000
$Comp
L Device:R_Small R62
U 1 1
P 6100 5000
F 0 "R62" V 6296 5000 50  0000 C CNN
F 1 "47" V 6205 5000 50  0000 C CNN
F 2 "Resistor_SMD:R_0805_2012Metric_Pad1.15x1.40mm_HandSolder" H 6100 5000 50  0001 C CNN
F 3 "~" H 6100 5000 50  0001 C CNN
F 4 "C17714" H 6100 5000 50  0001 C CNN "LCSC"
F 5 "Vishay" H 6100 5000 50  0001 C CNN "Manufacturer_Name"
F 6 "CRCW080547R0FKEAC" H 6100 5000 50  0001 C CNN "Manufacturer_Part_Number"
F 7 "71-CRCW080547R0FKEAC" H 6100 5000 50  0001 C CNN "Mouser Part Number"
	1    6100 5000
	0    -1   -1   0   
$EndComp
$Comp
L Device:R_Small R61
U 1 1
P 5900 5000
F 0 "R61" V 6096 5000 50  0000 C CNN
F 1 "3,3k" V 6005 5000 50  0000 C CNN
F 2 "Resistor_SMD:R_0805_2012Metric_Pad1.15x1.40mm_HandSolder" H 5900 5000 50  0001 C CNN
F 3 "~" H 5900 5000 50  0001 C CNN
F 4 "C26010" H 5900 5000 50  0001 C CNN "LCSC"
F 5 "Vishay" H 5900 5000 50  0001 C CNN "Manufacturer_Name"
F 6 "CRCW08053K30FKEAC" H 5900 5000 50  0001 C CNN "Manufacturer_Part_Number"
F 7 "71-CRCW08053K30FKEAC" H 5900 5000 50  0001 C CNN "Mouser Part Number"
	1    5900 5000
	0    -1   -1   0   
$EndComp
Wire Wire Line
	5300 5100 5350 5100
Connection ~ 5300 5000
Wire Wire Line
	5300 4750 5300 5000
Wire Wire Line
	5650 5300 5650 5450
Wire Wire Line
	5650 5450 5350 5450
Connection ~ 5350 5450
Wire Wire Line
	5350 5300 5350 5450
$Comp
L Device:R_Small R60
U 1 1
P 5350 5200
F 0 "R60" H 5291 5154 50  0000 R CNN
F 1 "620" H 5291 5245 50  0000 R CNN
F 2 "Resistor_SMD:R_0805_2012Metric_Pad1.15x1.40mm_HandSolder" H 5350 5200 50  0001 C CNN
F 3 "~" H 5350 5200 50  0001 C CNN
F 4 "C23220" H 5350 5200 50  0001 C CNN "LCSC"
F 5 "Vishay" H 5350 5200 50  0001 C CNN "Manufacturer_Name"
F 6 "CRCW0805620RFKEA" H 5350 5200 50  0001 C CNN "Manufacturer_Part_Number"
F 7 "71-CRCW0805620RFKEA" H 5350 5200 50  0001 C CNN "Mouser Part Number"
	1    5350 5200
	-1   0    0    1   
$EndComp
$Comp
L Device:C_Small C26
U 1 1
P 5650 5200
F 0 "C26" H 5742 5246 50  0000 L CNN
F 1 "0,47uF / 16V" H 5742 5155 50  0000 L CNN
F 2 "Capacitor_SMD:C_0805_2012Metric_Pad1.15x1.40mm_HandSolder" H 5650 5200 50  0001 C CNN
F 3 "~" H 5650 5200 50  0001 C CNN
F 4 "Samsung Electro-Mechanics" H 5650 5200 50  0001 C CNN "Manufacturer_Name"
F 5 "CL21B474KBFNNNE" H 5650 5200 50  0001 C CNN "Manufacturer_Part_Number"
F 6 "187-CL21B474KBFNNNE" H 5650 5200 50  0001 C CNN "Mouser Part Number"
F 7 "C13967" H 5650 5200 50  0001 C CNN "LCSC"
	1    5650 5200
	1    0    0    -1  
$EndComp
Wire Wire Line
	5000 4750 5000 5100
$Comp
L power:GND #PWR0173
U 1 1
P 5200 4750
F 0 "#PWR0173" H 5200 4500 50  0001 C CNN
F 1 "GND" H 5205 4577 50  0000 C CNN
F 2 "" H 5200 4750 50  0001 C CNN
F 3 "" H 5200 4750 50  0001 C CNN
	1    5200 4750
	1    0    0    -1  
$EndComp
Wire Wire Line
	5000 5300 5000 5450
$Comp
L Device:R_Small R59
U 1 1
P 5000 5200
F 0 "R59" H 4941 5154 50  0000 R CNN
F 1 "1,5k" H 4941 5245 50  0000 R CNN
F 2 "Resistor_SMD:R_0805_2012Metric_Pad1.15x1.40mm_HandSolder" H 5000 5200 50  0001 C CNN
F 3 "~" H 5000 5200 50  0001 C CNN
F 4 "C4310" H 5000 5200 50  0001 C CNN "LCSC"
F 5 "Vishay" H 5000 5200 50  0001 C CNN "Manufacturer_Name"
F 6 "CRCW08051K50FKEA" H 5000 5200 50  0001 C CNN "Manufacturer_Part_Number"
F 7 "71-CRCW0805-1.5K-E3" H 5000 5200 50  0001 C CNN "Mouser Part Number"
	1    5000 5200
	-1   0    0    1   
$EndComp
Connection ~ 5000 5450
Connection ~ 4450 5450
Wire Wire Line
	5350 5450 5200 5450
Wire Wire Line
	5000 5450 5200 5450
Connection ~ 5200 5450
Wire Wire Line
	5200 5450 5200 5500
$Comp
L power:GND #PWR0178
U 1 1
P 5200 5500
F 0 "#PWR0178" H 5200 5250 50  0001 C CNN
F 1 "GND" H 5205 5327 50  0000 C CNN
F 2 "" H 5200 5500 50  0001 C CNN
F 3 "" H 5200 5500 50  0001 C CNN
	1    5200 5500
	1    0    0    -1  
$EndComp
Connection ~ 4450 4850
Wire Wire Line
	4900 4850 4900 4750
$Comp
L SamacSys_Parts:LMZ22005TZ_NOPB U1
U 1 1
P 4900 4750
F 0 "U1" V 5646 4022 50  0000 R CNN
F 1 "LMZ22005TZ_NOPB" V 5555 4022 50  0000 R CNN
F 2 "NDW0007A" H 6150 4850 50  0001 L CNN
F 3 "http://www.ti.com/lit/gpn/lmz22005" H 6150 4750 50  0001 L CNN
F 4 "Texas Instruments, LMZ22005TZ/NOPB DC-DC Converter 5A Adjustable, 0.8  6 V, 7-Pin TO-PMOD" H 6150 4650 50  0001 L CNN "Description"
F 5 "926-LMZ22005TZ/NOPB" H 6150 4450 50  0001 L CNN "Mouser Part Number"
F 6 "https://www.mouser.co.uk/ProductDetail/Texas-Instruments/LMZ22005TZ-NOPB?qs=QrGA9tEX17MJ1r%252ByZ4XaMw%3D%3D" H 6150 4350 50  0001 L CNN "Mouser Price/Stock"
F 7 "Texas Instruments" H 6150 4250 50  0001 L CNN "Manufacturer_Name"
F 8 "LMZ22005TZ/NOPB" H 6150 4150 50  0001 L CNN "Manufacturer_Part_Number"
	1    4900 4750
	0    -1   -1   0   
$EndComp
$Comp
L Switch:SW_SPST SW?
U 1 1
P 900 3850
AR Path="/60344F63/60518923" Ref="SW?"  Part="1" 
AR Path="/60264D61/60518923" Ref="SW0"  Part="1" 
F 0 "SW0" V 854 3762 50  0000 R CNN
F 1 "B3F-1055" V 945 3762 50  0000 R CNN
F 2 "B3F1000" H 1550 3950 50  0001 L CNN
F 3 "https://omronfs.omron.com/en_US/ecb/products/pdf/en-b3f.pdf" H 1550 3850 50  0001 L CNN
F 4 "OMRON ELECTRONIC COMPONENTS - B3F-1055 - SWITCH, TACTILE, SPST-NO, 50mA, THOUGH HOLE" H 1550 3750 50  0001 L CNN "Description"
F 5 "" H 1550 3650 50  0001 L CNN "Height"
F 6 "653-B3F-1055" H 1550 3550 50  0001 L CNN "Mouser Part Number"
F 7 "https://www.mouser.co.uk/ProductDetail/Omron-Electronics/B3F-1055?qs=1tDaWCEHQQ77i2BzV2Yqkw%3D%3D" H 1550 3450 50  0001 L CNN "Mouser Price/Stock"
F 8 "Omron Electronics" H 1550 3350 50  0001 L CNN "Manufacturer_Name"
F 9 "B3F-1055" H 1550 3250 50  0001 L CNN "Manufacturer_Part_Number"
	1    900  3850
	0    -1   1    0   
$EndComp
$Comp
L SamacSys_Parts:10129379-905001BLF J?
U 1 1
P 9650 3600
AR Path="/602E841B" Ref="J?"  Part="1" 
AR Path="/60264D61/602E841B" Ref="J6"  Part="1" 
F 0 "J6" H 10278 3446 50  0000 L CNN
F 1 "10129379-905001BLF" H 10278 3355 50  0000 L CNN
F 2 "HDRRA5W67P0X254_1X5_1270X254X241P" H 10300 3700 50  0001 L CNN
F 3 "https://cdn.amphenol-icc.com/media/wysiwyg/files/drawing/10129379.pdf" H 10300 3600 50  0001 L CNN
F 4 "Headers & Wire Housings ECONOSTIK HEADER SR RA TH 1X5" H 10300 3500 50  0001 L CNN "Description"
F 5 "2.41" H 10300 3400 50  0001 L CNN "Height"
F 6 "649-1012937990501BLF" H 10300 3300 50  0001 L CNN "Mouser Part Number"
F 7 "https://www.mouser.co.uk/ProductDetail/Amphenol-FCI/10129379-905001BLF/?qs=0lQeLiL1qyYNhOnR1wuP7A%3D%3D" H 10300 3200 50  0001 L CNN "Mouser Price/Stock"
F 8 "Amphenol" H 10300 3100 50  0001 L CNN "Manufacturer_Name"
F 9 "10129379-905001BLF" H 10300 3000 50  0001 L CNN "Manufacturer_Part_Number"
	1    9650 3600
	1    0    0    -1  
$EndComp
$Comp
L power:GND #PWR0176
U 1 1
P 9500 4000
F 0 "#PWR0176" H 9500 3750 50  0001 C CNN
F 1 "GND" V 9504 3890 50  0000 R CNN
F 2 "" H 9500 4000 50  0001 C CNN
F 3 "" H 9500 4000 50  0001 C CNN
	1    9500 4000
	0    1    1    0   
$EndComp
NoConn ~ 9650 3700
Text GLabel 9500 3800 0    50   Input ~ 0
SDA
Text GLabel 9500 3900 0    50   Input ~ 0
SCL
Wire Wire Line
	9650 3800 9500 3800
Wire Wire Line
	9500 3900 9650 3900
Wire Wire Line
	9650 4000 9500 4000
Text Notes 9650 3400 0    50   ~ 0
LCD Connection
Wire Wire Line
	4450 5450 5000 5450
Wire Wire Line
	4450 4850 4900 4850
Connection ~ 6450 4750
Wire Wire Line
	9650 3600 9550 3600
Wire Wire Line
	9550 3600 9550 4750
Wire Wire Line
	9000 4750 9550 4750
Wire Wire Line
	9550 4750 9650 4750
Connection ~ 9550 4750
$EndSCHEMATC
